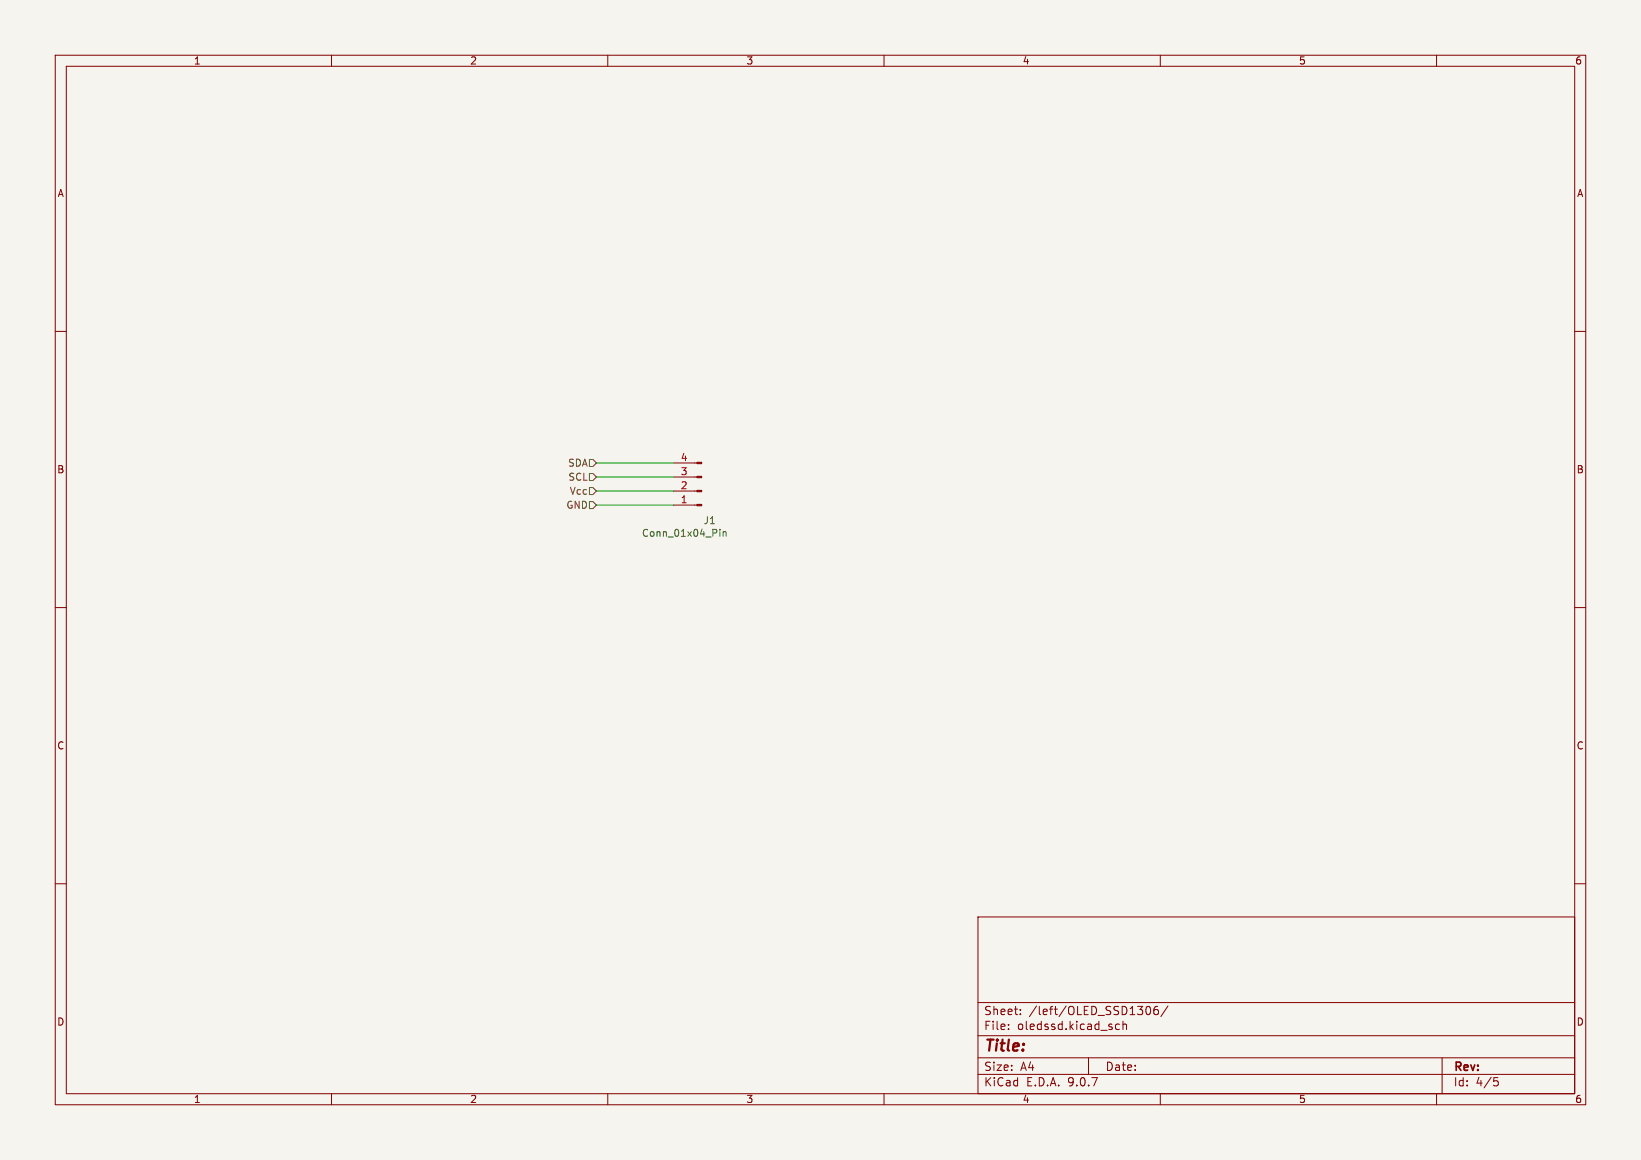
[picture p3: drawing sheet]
(kicad_sch
 (version 20250114)
 (generator "eeschema")
 (generator_version "9.0")
 (paper "A4")
 (lib_symbols
  (symbol "Connector:Conn_01x04_Pin"
   (pin_names
    (offset 1.016) (hide yes)) (exclude_from_sim no) (in_bom yes) (on_board yes)
   (property "Reference" "J" (at 0 5.08 0) (effects (font (size 1.27 1.27))))
   (property "Value" "Conn_01x04_Pin" (at 0 -7.62 0) (effects (font (size 1.27 1.27))))
   (property "Footprint" "" (at 0 0 0) (effects (font (size 1.27 1.27)) (hide yes)))
   (property "Datasheet" "~" (at 0 0 0) (effects (font (size 1.27 1.27)) (hide yes)))
   (property "Description" "Generic connector, single row, 01x04, script generated" (at 0 0 0) (effects (font (size 1.27 1.27)) (hide yes)))
   (property "ki_locked" "" (at 0 0 0) (effects (font (size 1.27 1.27))))
   (symbol "Conn_01x04_Pin_1_1"
    (rectangle (start 0.8636 2.667) (end 0 2.413) (stroke (width 0.1524) (type default)) (fill (type outline)))
    (rectangle (start 0.8636 0.127) (end 0 -0.127) (stroke (width 0.1524) (type default)) (fill (type outline)))
    (rectangle (start 0.8636 -2.413) (end 0 -2.667) (stroke (width 0.1524) (type default)) (fill (type outline)))
    (rectangle (start 0.8636 -4.953) (end 0 -5.207) (stroke (width 0.1524) (type default)) (fill (type outline)))
    (polyline (pts (xy 1.27 2.54) (xy 0.8636 2.54)) (stroke (width 0.1524) (type default)) (fill (type none)))
    (polyline (pts (xy 1.27 0) (xy 0.8636 0)) (stroke (width 0.1524) (type default)) (fill (type none)))
    (polyline (pts (xy 1.27 -2.54) (xy 0.8636 -2.54)) (stroke (width 0.1524) (type default)) (fill (type none)))
    (polyline (pts (xy 1.27 -5.08) (xy 0.8636 -5.08)) (stroke (width 0.1524) (type default)) (fill (type none)))
    (pin passive line (at 5.08 2.54 180) (length 3.81) (name "Pin_1" (effects (font (size 1.27 1.27)))) (number "1" (effects (font (size 1.27 1.27)))))
    (pin passive line (at 5.08 0 180) (length 3.81) (name "Pin_2" (effects (font (size 1.27 1.27)))) (number "2" (effects (font (size 1.27 1.27)))))
    (pin passive line (at 5.08 -2.54 180) (length 3.81) (name "Pin_3" (effects (font (size 1.27 1.27)))) (number "3" (effects (font (size 1.27 1.27)))))
    (pin passive line (at 5.08 -5.08 180) (length 3.81) (name "Pin_4" (effects (font (size 1.27 1.27)))) (number "4" (effects (font (size 1.27 1.27))))))
   (embedded_fonts no)))
 (wire
  (pts (xy 107.95 86.36) (xy 121.92 86.36))
  (stroke (width 0) (type default)))
 (wire
  (pts (xy 107.95 91.44) (xy 121.92 91.44))
  (stroke (width 0) (type default)))
 (wire
  (pts (xy 107.95 88.9) (xy 121.92 88.9))
  (stroke (width 0) (type default)))
 (wire
  (pts (xy 107.95 83.82) (xy 121.92 83.82))
  (stroke (width 0) (type default)))
 (hierarchical_label "Vcc"
  (shape input)
  (at 107.95 88.9 180)
  (effects (font (size 1.27 1.27)) (justify right)))
 (hierarchical_label "SCL"
  (shape input)
  (at 107.95 86.36 180)
  (effects (font (size 1.27 1.27)) (justify right)))
 (hierarchical_label "GND"
  (shape input)
  (at 107.95 91.44 180)
  (effects (font (size 1.27 1.27)) (justify right)))
 (hierarchical_label "SDA"
  (shape input)
  (at 107.95 83.82 180)
  (effects (font (size 1.27 1.27)) (justify right)))
 (symbol
  (lib_id "Connector:Conn_01x04_Pin")
  (at 127 88.9 180)
  (unit 1)
  (exclude_from_sim no)
  (in_bom yes)
  (on_board yes)
  (dnp no)
  (property "Reference" "J1" (at 127.254 94.234 0) (effects (font (size 1.27 1.27)) (justify right)))
  (property "Value" "Conn_01x04_Pin" (at 116.078 96.52 0) (effects (font (size 1.27 1.27)) (justify right)))
  (property "Footprint" "OLED-SSD1306:SSD1306-0.91-OLED-4pin-128x32" (at 127 88.9 0) (effects (font (size 1.27 1.27)) (hide yes)))
  (property "Datasheet" "~" (at 127 88.9 0) (effects (font (size 1.27 1.27)) (hide yes)))
  (property "Description" "Generic connector, single row, 01x04, script generated" (at 127 88.9 0) (effects (font (size 1.27 1.27)) (hide yes)))
  (pin "3")
  (pin "2")
  (pin "1")
  (pin "4")
  (instances (project "half" (path "" (reference "J?") (unit 1))) (project "" (path "" (reference "J2") (unit 1)) (path "" (reference "J1") (unit 1))))))
